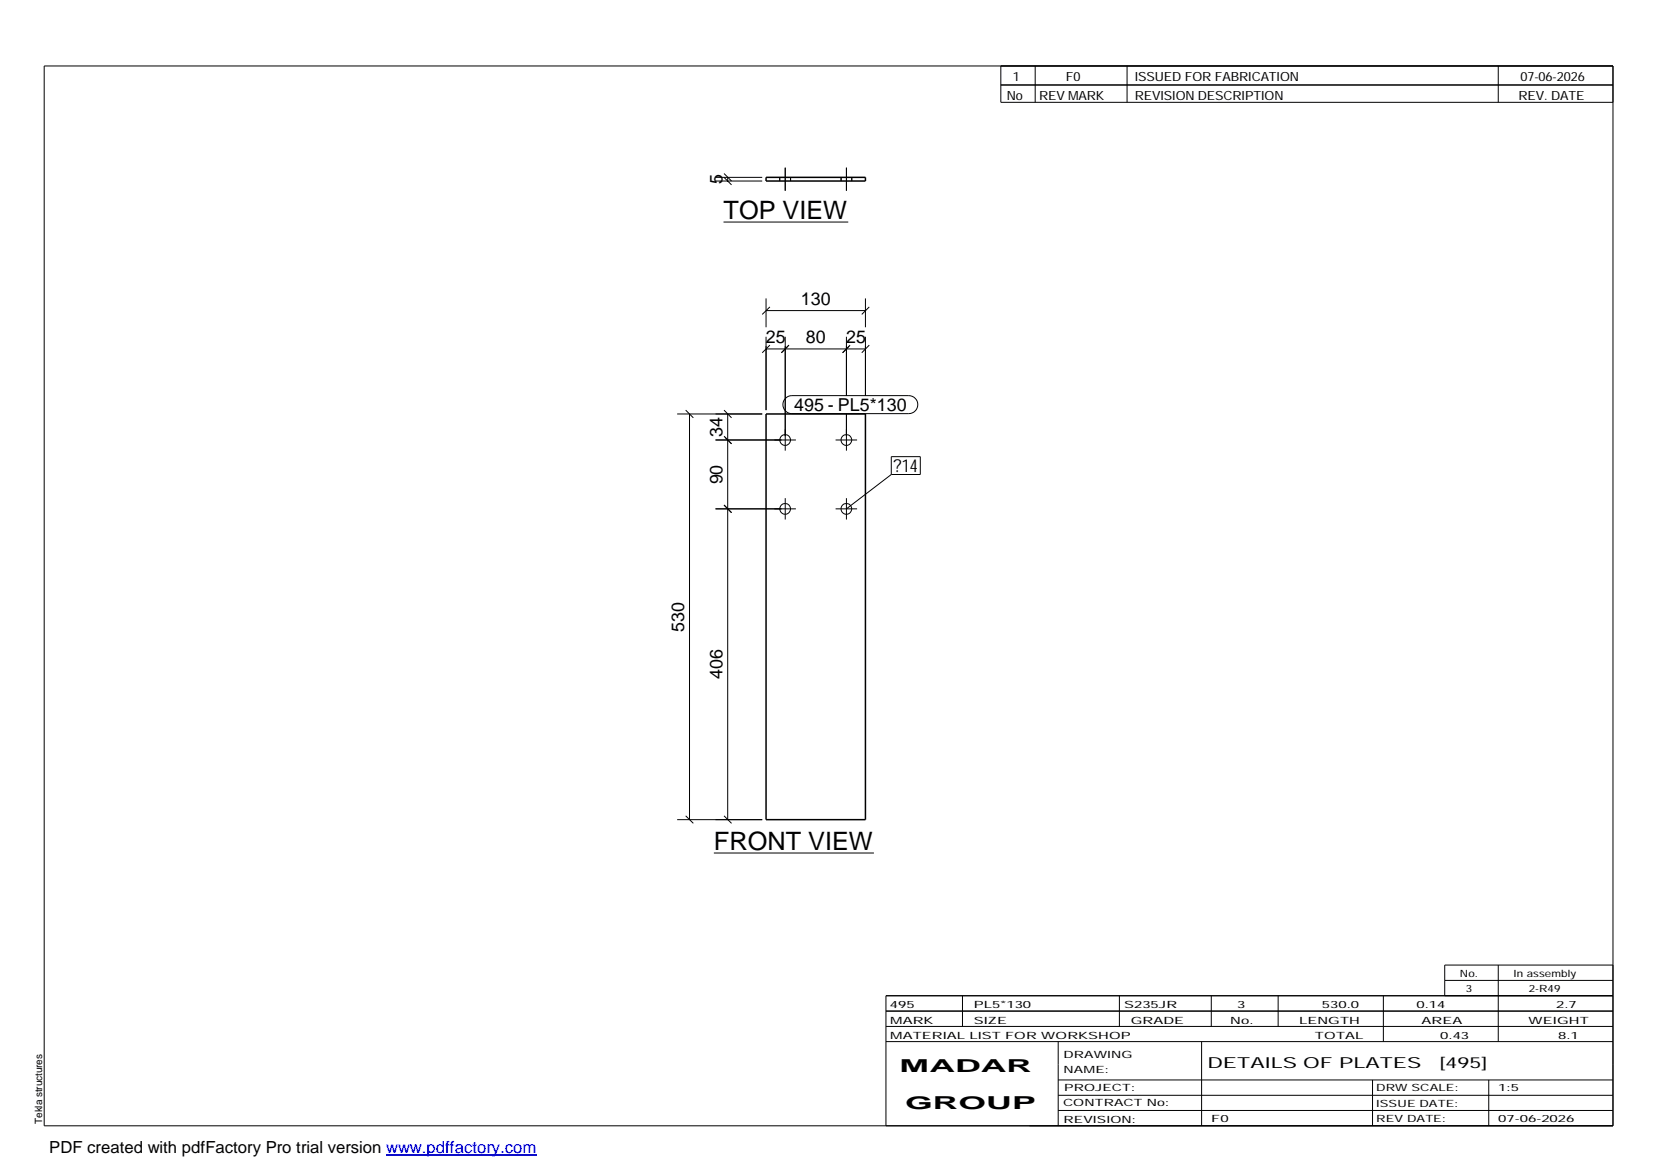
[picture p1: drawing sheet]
<svg xmlns="http://www.w3.org/2000/svg" width="420mm" height="297mm" viewBox="0 0 420 297" stroke-linecap="round" stroke-linejoin="round" font-family="sans-serif">
<g fill="none" stroke="#000" stroke-width=".25">
<path d="M11.2 16.7h398.3v269.1h-398.3zM254.1 16.7v9.3h155.4M262.8 16.7v9.3M286.1 16.7v9.3M380.4 16.7v9.3M254.1 21.6h155.4M181.7 46h11.8M181.7 45h11.8M183.7 56.4h31.6M183.8 45l1.9 1.9M183.8 44.1l1.9 1.9M184.7 45v1"/>
<path d="M198 45v1M199.3 42.6v5.8M200.7 45v1M213.5 45v1M214.9 42.6v5.8M216.2 45v1M194.5 78.9h25.2M194.5 75.8v7.3M195.5 77.9l-2 1.9M219.7 75.8v7.3M220.7 77.9l-1.9 1.9M194.5 85.5v18.6"/>
<path d="M194.5 88.6h25.2M195.5 87.6l-2 2M199.3 85.5v28.9M200.1 87.8l.2-.2-1.9 2 1.7-1.7M214.9 85.5v14.9M215.8 87.6l-1.9 2 1.7-1.7M219.7 85.5v14.9M220.7 87.6l-1.9 2M171.9 105.1h21.6M174.1 104.1l1.9 2M175 105.1v103M181.7 111.7h20.4"/>
<path d="M183.8 110.7l1.9 2-1.7-1.7M183.8 104.1l1.9 2M184.7 105.1v103M199.4 101.1l.8-.5 .8-.2h29.7a2.29 2.29 0 0 1 2.3 2.3 2.29 2.29 0 0 1-2.3 2.3h-29.7a2.28 2.28 0 0 1-2.1-1.4 2.28 2.28 0 0 1 .5-2.5zM212.1 111.7h5.5M214.9 105v9.4M226.3 115.9h7.3v4.6h-7.3zM181.7 129.2h20.4M183.8 128.2l1.9 2M199.3 126.5v5.4M212.1 129.2h5.5M214.9 126.5v5.4"/>
<path d="M226.3 120.5l-11.4 8.7M171.9 208.1h21.6M174.1 207.1l1.9 1.9M181.2 216.6h40.7M183.8 207.1l1.9 1.9M224.9 256.7h184.6M244.3 252.8v7.8M284.2 252.8v7.8M307.5 252.8v7.8M324.5 252.8v7.8M351.2 252.8v11.6M366.8 248.9h42.7"/>
<path d="M380.4 245v19.4M409.5 245h-42.7v7.8M409.5 252.8h-184.6v33M224.9 264.4h184.6M224.9 260.6h184.6M268.6 264.4v21.4M268.6 274.2h140.9M268.6 278.1h140.9M305.1 264.4v21.4M348.4 274.2v11.6M378 274.2v11.6M268.6 281.9h140.9"/>
<circle cx="199.3" cy="111.7" r="1.35"/>
<circle cx="214.9" cy="111.7" r="1.36"/>
<circle cx="199.3" cy="129.2" r="1.35"/>
<circle cx="214.9" cy="129.2" r="1.36"/>
</g>
<path d="M194.5 45h25.2v1h-25.2zM194.5 105.1h25.2v103h-25.2z" fill="none" stroke="#000" stroke-width=".38"/>
<path d="M98 293.3h38.2" fill="none" stroke="#00f" stroke-width=".3"/>
<g font-size="6.4">
<text x="183.7" y="55.7">TOP VIEW</text>
<text x="181.2" y="215.8">FRONT VIEW</text>
</g>
<g font-size="4.5">
<text x="183.4" y="46.8" transform="rotate(-90 183.4 46.8)">5</text>
<text x="203.3" y="77.5">130</text>
<text x="194.4" y="87.2">25</text>
<text x="204.6" y="87.2">80</text>
<text x="214.8" y="87.2">25</text>
<text x="201.6" y="104.4">495 - PL5*130</text>
<text x="183.4" y="110.9" transform="rotate(-90 183.4 110.9)">34</text>
<text x="226.9" y="119.9">?14</text>
<text x="183.4" y="123" transform="rotate(-90 183.4 123)">90</text>
<text x="173.7" y="160.4" transform="rotate(-90 173.7 160.4)">530</text>
<text x="183.4" y="172.4" transform="rotate(-90 183.4 172.4)">406</text>
<text x="228.4" y="272.3">MADAR</text>
<text x="229.8" y="281.6">GROUP</text>
</g>
<text font-size="4.2" x="12.5" y="292.7">PDF created with pdfFactory Pro trial version www.pdffactory.com</text>
<g font-size="3.9">
<text x="306.5" y="271.3">DETAILS OF PLATES</text>
<text x="365.4" y="271.3">[495]</text>
</g>
<g font-size="3.2">
<text x="257.1" y="20.5">1</text>
<text x="270.6" y="20.5">F0</text>
<text x="288.1" y="20.5">ISSUED FOR FABRICATION</text>
<text x="386" y="20.5">07-06-2026</text>
<text x="255.6" y="25.5">No</text>
<text x="263.8" y="25.5">REV MARK</text>
<text x="288.1" y="25.5">REVISION DESCRIPTION</text>
<text x="385.5" y="25.5">REV. DATE</text>
</g>
<g font-size="2.5">
<text x="370.6" y="247.9">No.</text>
<text x="372.1" y="251.8">3</text>
<text x="384.3" y="247.9">In assembly</text>
<text x="388.1" y="251.8">2-R49</text>
<text x="225.9" y="255.9">495</text>
<text x="247.3" y="255.9">PL5*130</text>
<text x="285.4" y="255.9">S235JR</text>
<text x="314.1" y="255.9">3</text>
<text x="335.6" y="255.9">530.0</text>
<text x="359.6" y="255.9">0.14</text>
<text x="395.1" y="255.9">2.7</text>
<text x="226" y="263.7">MATERIAL LIST FOR WORKSHOP</text>
<text x="226" y="259.9">MARK</text>
<text x="247.2" y="259.9">SIZE</text>
<text x="287.1" y="259.9">GRADE</text>
<text x="312.3" y="259.9">No.</text>
<text x="329.8" y="259.9">LENGTH</text>
<text x="333.8" y="263.7">TOTAL</text>
<text x="360.9" y="259.9">AREA</text>
<text x="365.6" y="263.7">0.43</text>
<text x="388.1" y="259.9">WEIGHT</text>
<text x="395.6" y="263.7">8.1</text>
<text x="270" y="268.5">DRAWING</text>
<text x="270" y="272.5">NAME:</text>
<text x="269.9" y="280.9">CONTRACT No:</text>
<text x="270.2" y="277">PROJECT:</text>
<text x="349.4" y="277.1">DRW SCALE:</text>
<text x="349.4" y="281">ISSUE DATE:</text>
<text x="380.4" y="277.1">1:5</text>
<text x="10.7" y="285.4" transform="rotate(-90 10.7 285.4)">Tekla structures</text>
<text x="270" y="285">REVISION:</text>
<text x="307.5" y="284.8">F0</text>
<text x="349.4" y="284.8">REV DATE:</text>
<text x="380.4" y="284.8">07-06-2026</text>
</g>
</svg>
